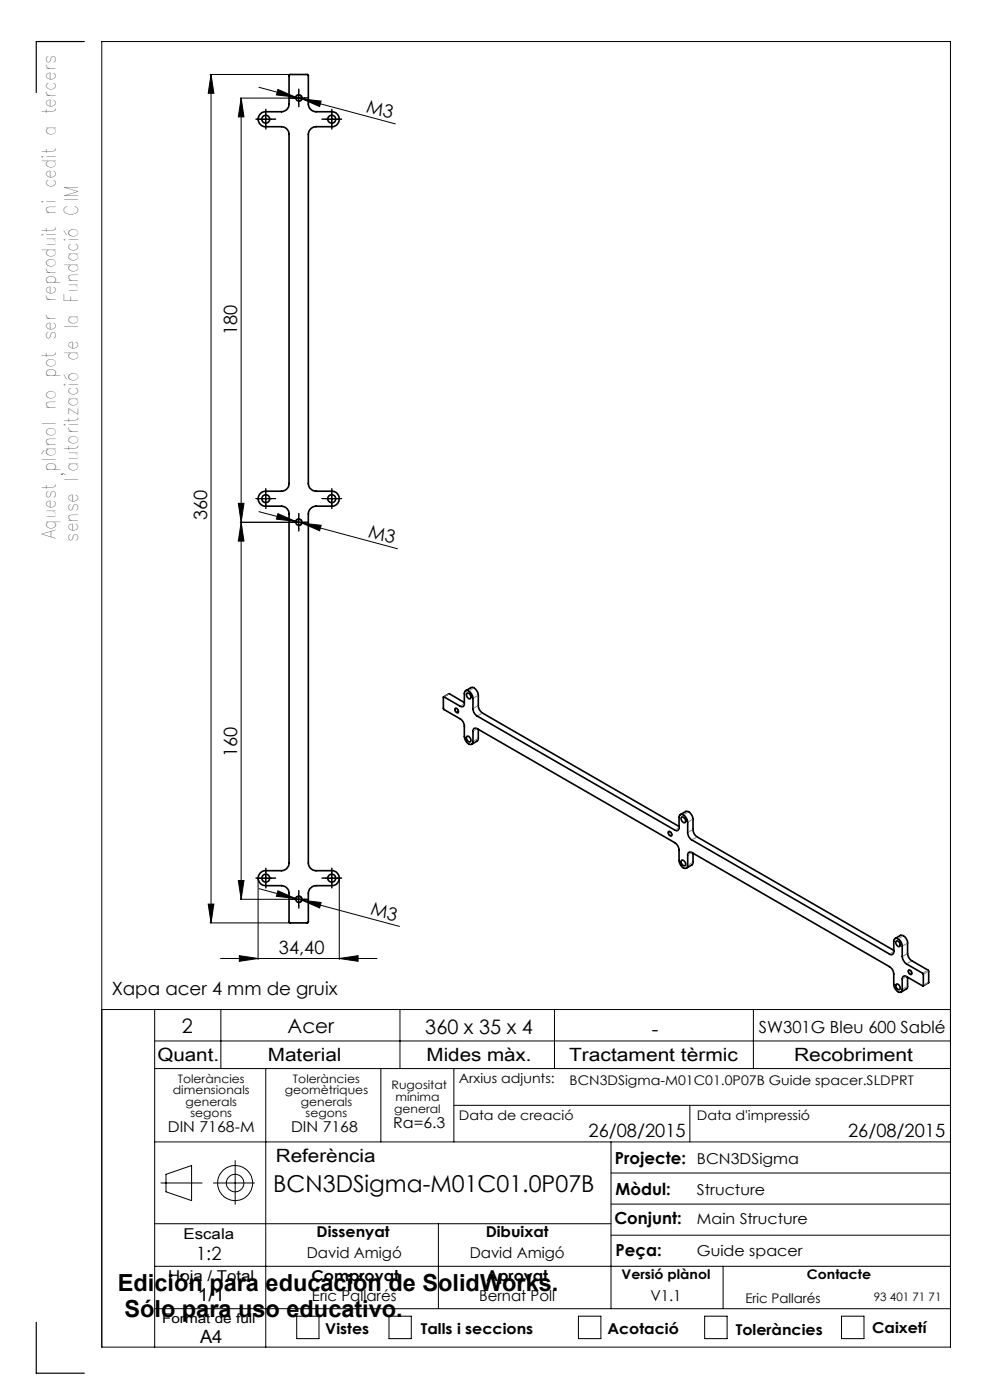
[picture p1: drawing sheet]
<svg xmlns="http://www.w3.org/2000/svg" width="210mm" height="297mm" viewBox="0 0 210 297" stroke-linecap="round" stroke-linejoin="round" font-family="sans-serif">
<g fill="none" stroke="#000" stroke-width=".21">
<path d="M44.6 15.8h16.8M44.8 15.8v180M44.8 15.8l.6 4h-1.2zM54.9 18.5l9.2 2.5M58.9 19l3.8 1.6-4.1-.5zM63.4 19.5v2.5M51.2 20.8l.6 4h-1.2zM51.2 20.8v170M55.1 25.3h2.5M56.4 24.1v2.5M62.7 21a.74 .74 0 0 1 .6-.9 .74 .74 0 0 1 .8 .8 .74 .74 0 0 1-.9 .6M64.1 21l19.8 5.3"/>
<path d="M64.1 21l4 .4-.3 1.2zM64.6 20.8h-13.6M69.1 25.3h2.5M70.4 24.1v2.5M50.6 106.8h1.2l-.6 4zM51.2 110.8l.6 4h-1.2zM54.9 108.5l7.8 2.1M55.1 105.8h2.5M56.4 104.6v2.4M58.9 109l3.8 1.6-4.1-.5zM62.7 110.6l21.6 5.8M62.7 111a.74 .74 0 0 1 .6-.9 .74 .74 0 0 1 .8 .8 .74 .74 0 0 1-.9 .6"/>
<path d="M63.4 109.5v2.5M64.1 111l4 .4-.3 1.2zM64.6 110.8h-13.6M69.1 105.8h2.5M70.4 104.6v2.4M96.5 150.2a.62 .62 0 0 1 .7 .4 .62 .62 0 0 1-.1 .7l-.6-.5zM141.7 176.4a.6 .6 0 0 1 .7 .3 .6 .6 0 0 1-.1 .7l-.4-.2zM44.2 191.8h1.2l-.6 4zM44.6 195.8h16.8M50.6 186.8h1.2l-.6 4zM54.8 186.5v17M54.9 188.5l29.8 8"/>
<path d="M55.1 186.3h2.5M56.4 185v2.5M58.9 189l3.8 1.6-4.1-.5zM62.7 191a.75 .75 0 0 1 .6-.9 .75 .75 0 0 1 .8 .8 .75 .75 0 0 1-.9 .6M63.4 189.5v2.5M64.1 191l4 .4-.3 1.2zM64.6 190.8h-13.6M69.1 186.3h2.5M70.4 185v2.5M72 186.5v17M21.6 214.2h180M32.8 214.2v71.6"/>
<path d="M46.8 203.3h33.2M46.8 214.2v12.5M50.8 202.7l4 .6-4 .6zM72 203.3l4-.6v1.2zM84.8 214.2v12.5M117.6 214.2v12.5M159.8 214.2v12.5M192.7 205.8a.6 .6 0 0 1 .6 .3 .6 .6 0 0 1 0 .7l-.6-.5zM32.8 220.8h168.8M32.8 226.7h168.8M56.4 226.7v59.1M80.8 226.7v15.5"/>
<path d="M96.3 226.7v15.5M96.3 234.5h105.3M146.3 234.5v7.7M32.8 259.6h96.8M32.8 242.2h168.8M34.1 251h8.8M35.2 249.1l5.4-1.8v7.4l-5.4-1.9zM45.3 251h8.7M49.9 246.2v9.3M93 259.6v18M129.6 242.2v35.4M129.6 255.4h72"/>
<path d="M129.6 248.8h72M32.8 277.6h168.8M32.8 268.6h168.8M62.9 279.2h4.8v4.8h-4.8zM82.5 279.2h4.7v4.8h-4.7zM122.7 279.2h4.8v4.8h-4.8zM129.6 262h72M149.5 279.2h4.7v4.8h-4.7zM153.4 268.6v9M178.5 279.2h4.8v4.8h-4.8zM21.6 285.8h180v-277h-180v277"/>
<circle cx="49.9" cy="251" r="3.7"/>
<circle cx="49.9" cy="251" r="1.86"/>
</g>
<path d="M17.9 8.8h-10.2v10.8M7.7 280.5v10.8h10.2" fill="none" stroke="#000" stroke-width=".25"/>
<g fill="none" stroke="#000" stroke-width=".21" stroke-dasharray="15.2 1.3 1.3 1.3">
<path d="M63.4 19.5v-.6M55.1 25.3h-.8M56.4 26.5v.9M56.4 24v-.8M57.6 25.3h.9M62.1 20.8h-.6M63.4 22v.7M64.6 20.8h.7M69.1 25.3h-.8M70.4 26.5v.9M70.4 24v-.8M71.6 25.3h.9"/>
<path d="M55.1 105.8h-.8M56.4 107v.9M56.4 104.5v-.8M57.6 105.8h.9M62.1 110.8h-.6M63.4 112v.7M63.4 109.5v-.6M64.6 110.8h.7M69.1 105.8h-.8M70.4 107v.9M70.4 104.5v-.8M71.6 105.8h.9"/>
<path d="M55.1 186.3h-.8M56.4 187.5v.9M56.4 185v-.8M57.6 186.3h.9M62.1 190.8h-.6M63.4 192v.7M63.4 189.5v-.6M64.6 190.8h.7M69.1 186.3h-.8M70.4 187.5v.9M70.4 185v-.8M71.6 186.3h.9"/>
</g>
<g fill="#000">
<path d="M44.8 15.8l.6 4h-1.2zM44.2 191.8h1.2l-.6 4z"/>
<path d="M58.9 19l-.3 1.1 4.1 .5zM64.1 21l3.7 1.6 .3-1.2z"/>
<path d="M50.6 106.8h1.2l-.6 4zM51.2 20.8l.6 4h-1.2z"/>
<path d="M58.9 109l-.3 1.1 4.1 .5zM64.1 111l3.7 1.6 .3-1.2z"/>
<path d="M50.6 186.8h1.2l-.6 4zM51.2 110.8l.6 4h-1.2z"/>
<path d="M58.9 189l-.3 1.1 4.1 .5zM64.1 191l3.7 1.6 .3-1.2z"/>
<path d="M50.8 202.7l4 .6-4 .6zM72 203.3l4-.6v1.2z"/>
</g>
<g fill="none" stroke="#000" stroke-width=".35">
<path d="M61.3 15.9l4-.1 .1 .1v6.2a1.69 1.69 0 0 0 1.6 1.6h3.4a1.59 1.59 0 0 1 1.6 1.6 1.59 1.59 0 0 1-1.6 1.6h-3.4a1.69 1.69 0 0 0-1.6 1.6v74.1a1.69 1.69 0 0 0 1.6 1.6h3.4a1.59 1.59 0 0 1 1.6 1.6 1.59 1.59 0 0 1-1.6 1.6h-3.4a1.69 1.69 0 0 0-1.6 1.6v74.1a1.69 1.69 0 0 0 1.6 1.6h3.4a1.59 1.59 0 0 1 1.6 1.6 1.59 1.59 0 0 1-1.6 1.6h-3.4a1.69 1.69 0 0 0-1.6 1.6v6.1l-.1 .2-4-.1v-6.2a1.63 1.63 0 0 0-1.6-1.6h-3.3a1.59 1.59 0 0 1-1.6-1.6 1.59 1.59 0 0 1 1.6-1.6h3.3a1.63 1.63 0 0 0 1.6-1.6v-74.1a1.63 1.63 0 0 0-1.6-1.6h-3.3a1.59 1.59 0 0 1-1.6-1.6 1.59 1.59 0 0 1 1.6-1.6h3.3a1.63 1.63 0 0 0 1.6-1.6v-74.1a1.63 1.63 0 0 0-1.6-1.6h-3.3a1.59 1.59 0 0 1-1.6-1.6 1.59 1.59 0 0 1 1.6-1.6h3.3a1.63 1.63 0 0 0 1.6-1.6zM94.1 147.8l3.5 2a.54 .54 0 0 0 .7 .1 .54 .54 0 0 0 .2-.6v-2.2a.66 .66 0 0 1 .5-.7 .66 .66 0 0 1 .8 .5l.5 .8v2.7a1.91 1.91 0 0 0 .9 1.5l42 24.2a.54 .54 0 0 0 .6 .1 .54 .54 0 0 0 .2-.6v-2.2a.6 .6 0 0 1 .4-.6 .6 .6 0 0 1 .7 .2l.7 1 .1 2.6a1.91 1.91 0 0 0 .9 1.6l41.9 24.2a.55 .55 0 0 0 .6 .1 .55 .55 0 0 0 .3-.6v-2.2a.6 .6 0 0 1 .4-.6 .6 .6 0 0 1 .7 .2l.4 .5 .3 .7v2.4a2.23 2.23 0 0 0 .9 1.6l3.5 2 .1 2.6-3.6-1.9a.56 .56 0 0 0-.6-.1 .56 .56 0 0 0-.3 .6v2.2a.63 .63 0 0 1-.5 .6 .63 .63 0 0 1-.8-.4l-.4-.6-.1-.7v-2.1a1.84 1.84 0 0 0-.9-1.6l-41.9-24.2a.55 .55 0 0 0-.7-.1 .55 .55 0 0 0-.2 .6v2.2a.66 .66 0 0 1-.6 .6 .66 .66 0 0 1-.7-.4l-.4-.6-.2-.6v-2.2a1.91 1.91 0 0 0-.8-1.6l-42-24.2a.54 .54 0 0 0-.6-.1 .54 .54 0 0 0-.3 .6v2.2a.66 .66 0 0 1-.5 .7 .66 .66 0 0 1-.7-.5l-.5-.8-.1-2.6a1.91 1.91 0 0 0-.9-1.6l-3.5-2zM94.1 147.8l1.2-.6 3.2 1.8M96.6 150.4a.47 .47 0 0 1 .5 .2 .47 .47 0 0 1-.1 .6l-.4-.3zM98.8 146.5l1.1-.6a1.55 1.55 0 0 1 1.6 1.6v2.2a1.91 1.91 0 0 0 .8 1.6l41.7 24M99.1 147a.79 .79 0 0 1 .7 1.2 .79 .79 0 0 1-.7-1.2zM99.1 156.2a.81 .81 0 0 1 .7 1.2 .79 .79 0 0 1-.7-1.2zM101.5 154.7l-.1 2.3-1.4 .9M141.8 176.5a.46 .46 0 0 1 .6 .2 .46 .46 0 0 1-.1 .6l-.4-.3zM144.3 172.8l1.2-.6a1.55 1.55 0 0 1 1.5 1.6v2.2a1.91 1.91 0 0 0 .9 1.5l41.7 24.1M144.6 173.3a.81 .81 0 0 1 .7 1.2 .79 .79 0 0 1-.7-1.2zM144.5 182.6a.7 .7 0 0 1 .8 .2 .7 .7 0 0 1 0 .9l-.3-.1-.4-.3z"/>
<path d="M147 181l-.1 2.3-1.3 .9M189.9 199.1l1.1-.7a1.51 1.51 0 0 1 1.5 1.7v2.2a2.08 2.08 0 0 0 .9 1.5l3.6 2.2v2.5l-1.2 .7M190 199.7a.68 .68 0 0 1 .8 .3 .68 .68 0 0 1 0 .8h-.3l-.4-.4zM190.1 208.8a.78 .78 0 0 1 .7 1.1 .78 .78 0 0 1-.7-1.1zM192.5 207.3v2.3l-1.4 .9M192.8 205.8a.51 .51 0 0 1 .5 .3 .51 .51 0 0 1-.1 .6l-.4-.3z"/>
<circle cx="56.4" cy="25.3" r=".84"/>
<circle cx="63.4" cy="20.8" r=".62"/>
<circle cx="70.4" cy="25.3" r=".84"/>
<circle cx="56.4" cy="105.8" r=".84"/>
<circle cx="63.4" cy="110.8" r=".63"/>
<circle cx="70.4" cy="105.8" r=".84"/>
<circle cx="56.4" cy="186.3" r=".84"/>
<circle cx="63.4" cy="190.8" r=".62"/>
<circle cx="70.4" cy="186.3" r=".84"/>
</g>
<g fill="none" stroke="#808080" stroke-width=".21" stroke-dasharray="6.3 1.3 1.3 1.3 1.3 1.3">
<path d="M95.2 147.3l-.8 .4M97.8 149.7l.6-.3M100.4 146l-.8 .5M100.5 150.2l.8-.4M100.5 157.2l.8-.5M101.1 154.6l-.6 .4M101.3 147.6l-.8 .4M102.2 151.3l-.8 .5M143.3 176l.6-.4M145.9 172.3l-.8 .5M146 176.5l.8-.4M146.8 173.9l-.8 .4"/>
<path d="M147.8 177.6l-.9 .5M146 183.5l.8-.5M146.7 180.9l-.7 .4M191.5 198.6l-.8 .5M188.8 202.3l.7-.4M191.6 202.8l.8-.5M191.6 209.8l.8-.5M192.2 207.2l-.7 .4M192.4 200.2l-.8 .4M193.3 203.9l-.8 .5M195.9 206.4l.8-.5M196 208.9l.9-.4"/>
<path d="M196.9 206.1l-.9 .5"/>
</g>
<g font-size="5">
<text x="25" y="273.9">Edición para educación de SolidWorks.</text>
<text x="26.4" y="279.4">Sólo para uso educativo.</text>
</g>
<text font-size="4.9" x="58" y="253">BCN3DSigma-M01C01.0P07B</text>
<g font-size="4.2">
<text x="38.6" y="219">2</text>
<text x="61" y="219.2">Acer</text>
<text x="90.2" y="219.4">360 x 35 x 4</text>
<text x="138.3" y="219.7">-</text>
</g>
<g font-size="4">
<text x="11.9" y="114.4" transform="rotate(-90 11.9 114.4)">Aquest plànol no pot ser reproduit ni cedit a tercers</text>
<text x="16.6" y="114.9" transform="rotate(-90 16.6 114.9)">sense l'autorització de la Fundació CIM</text>
</g>
<g font-size="3.9">
<text x="77.5" y="23.7" transform="rotate(15 77.5 23.7)">M3</text>
<text x="50.3" y="71.1" transform="rotate(-90 50.3 71.1)">180</text>
<text x="43.9" y="110.3" transform="rotate(-90 43.9 110.3)">360</text>
<text x="78" y="113.8" transform="rotate(15 78 113.8)">M3</text>
<text x="50.3" y="160.6" transform="rotate(-90 50.3 160.6)">160</text>
<text x="78.4" y="194" transform="rotate(15 78.4 194)">M3</text>
<text x="59.2" y="202.5">34,40</text>
<text x="23.7" y="211">Xapa acer 4 mm de gruix</text>
<text x="33.4" y="225">Quant.</text>
<text x="56.8" y="225">Material</text>
<text x="90.5" y="225">Mides màx.</text>
<text x="120.7" y="225">Tractament tèrmic</text>
<text x="168.4" y="225">Recobriment</text>
<text x="124.8" y="241.3">26/08/2015</text>
<text x="179.9" y="241.3">26/08/2015</text>
<text x="58.5" y="246.5">Referència</text>
<text x="41.6" y="267.2">1:2</text>
<text x="41.9" y="276.1">1/1</text>
<text x="42.4" y="284.9">A4</text>
</g>
<g font-size="3.5">
<text x="161" y="219.2">SW301G Bleu 600 Sablé</text>
<text x="130.5" y="246.8">Projecte:</text>
<text x="130.6" y="253.4">Mòdul:</text>
<text x="130.3" y="259.8">Conjunt:</text>
<text x="130.6" y="266.4">Peça:</text>
</g>
<g font-size="3.2">
<text x="83.4" y="239.3">Ra=6.3</text>
<text x="35.6" y="240.1">DIN 7168-M</text>
<text x="61.7" y="240.1">DIN 7168</text>
<text x="147.8" y="246.8">BCN3DSigma</text>
<text x="147.8" y="253.4">Structure</text>
<text x="38.9" y="262.9">Escala</text>
<text x="67.2" y="262.5">Dissenyat</text>
<text x="103" y="262.5">Dibuixat</text>
<text x="147.8" y="259.8">Main Structure</text>
<text x="65.1" y="266.8">David Amigó</text>
<text x="99.6" y="266.8">David Amigó</text>
<text x="147.8" y="266.4">Guide spacer</text>
<text x="35.7" y="271.7">Hoja / Total</text>
<text x="66.1" y="271.7">Comprovat</text>
<text x="103.2" y="271.7">Aprovat</text>
<text x="66.2" y="276.1">Eric Pallarés</text>
<text x="101.6" y="276.1">Bernat Poll</text>
<text x="138" y="276.1">V1.1</text>
<text x="69" y="283.1">Vistes</text>
<text x="89.3" y="283.1">Talls i seccions</text>
<text x="128.8" y="283.1">Acotació</text>
<text x="156.1" y="283.2">Toleràncies</text>
<text x="185" y="282.8">Caixetí</text>
</g>
<g font-size="2.8">
<text x="97.3" y="229.6">Arxius adjunts:</text>
<text x="120.8" y="230.2">BCN3DSigma-M01C01.0P07B Guide spacer.SLDPRT</text>
<text x="97.3" y="237.7">Data de creació</text>
<text x="147.8" y="237.7">Data d'impressió</text>
<text x="131.8" y="271.4">Versió plànol</text>
<text x="171.2" y="271.4">Contacte</text>
<text x="34.4" y="280.7">Format de full</text>
<text x="158.1" y="276.3">Eric Pallarés</text>
</g>
<g font-size="2.5">
<text x="36.7" y="232.1">dimensionals</text>
<text x="37.7" y="229.6">Toleràncies</text>
<text x="60.4" y="232.1">geomètriques</text>
<text x="62.1" y="229.6">Toleràncies</text>
<text x="83.1" y="231">Rugositat</text>
<text x="83.9" y="233.5">mínima</text>
<text x="39.4" y="234.6">generals</text>
<text x="40.4" y="237.1">segons</text>
<text x="63.8" y="234.6">generals</text>
<text x="64.8" y="237.1">segons</text>
<text x="83.6" y="236.2">general</text>
<text x="185.4" y="276.1">93 401 71 71</text>
</g>
</svg>
